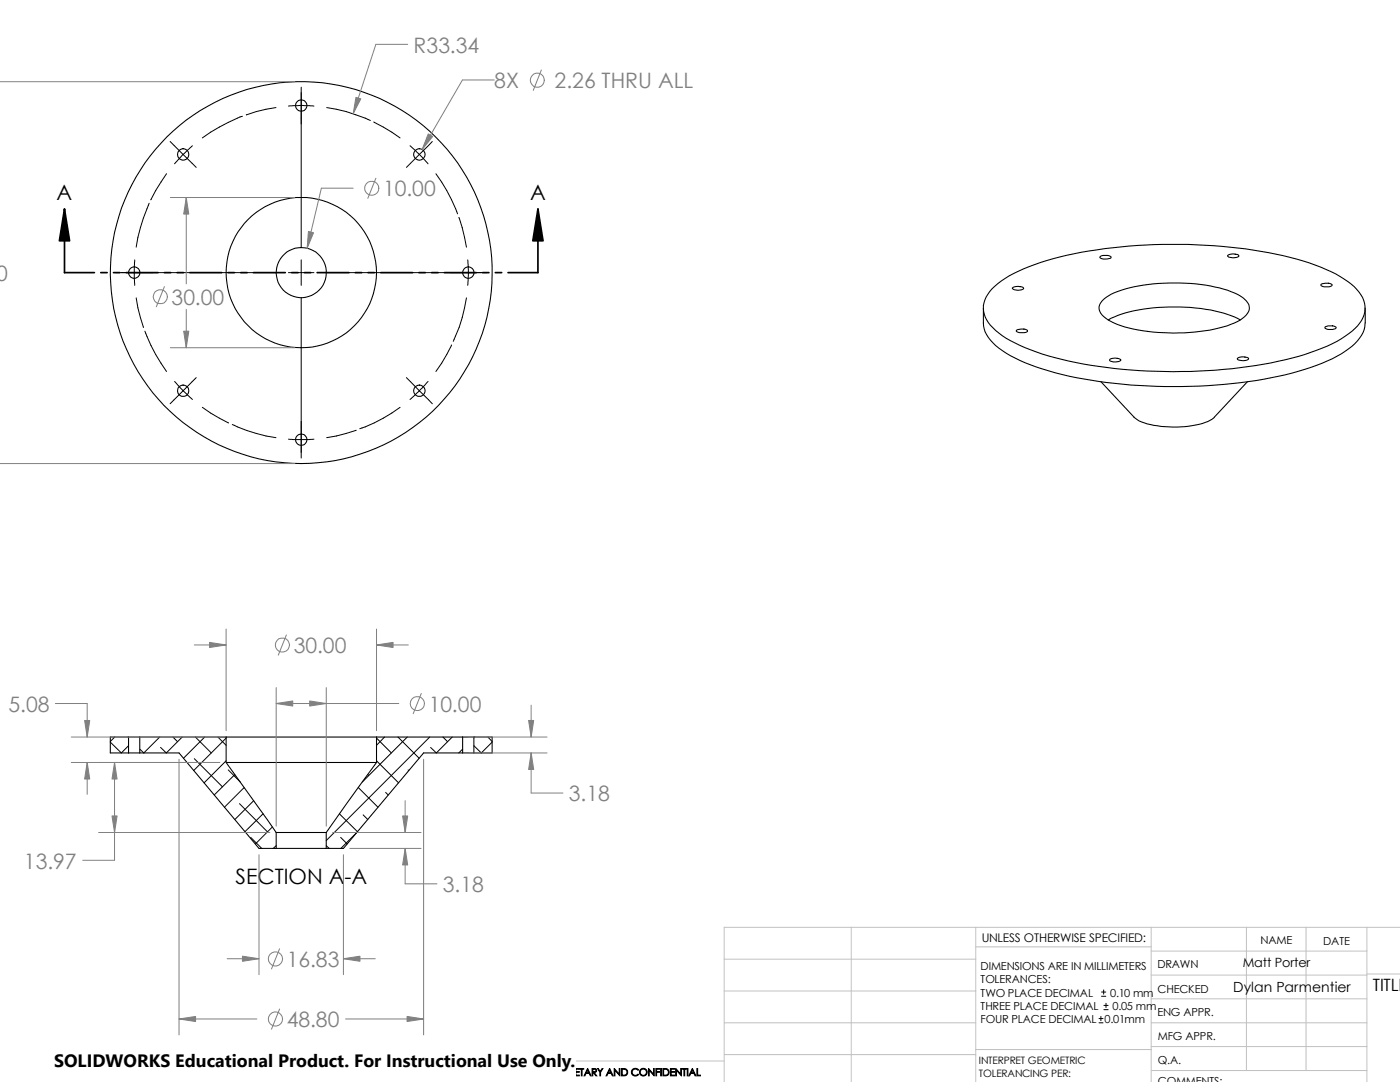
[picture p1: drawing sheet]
<svg xmlns="http://www.w3.org/2000/svg" width="279mm" height="216mm" viewBox="0 0 279 216" stroke-linecap="round" stroke-linejoin="round" font-family="sans-serif">
<g fill="none" stroke="#c0c0c0" stroke-width=".2">
<path d="M144.5 197.7h50.2M144.5 191.4h50.2M169.9 185v30.9M194.7 185v30.9M194.7 188.9h35M229.7 185v30.9M229.7 199.3h43.1M229.7 194.6h43.1M229.7 189.8h43.1M248.8 185v28.6M260.6 185v28.6M272.8 185v30.9"/>
<path d="M272.8 194.4h6.6M279.4 185h-134.9v30.9M144.5 210.4h50.2M144.5 204.1h50.2M144.5 211.7h-41.5v4.2M194.7 209.4h35.1M229.7 204.1h43.1M229.7 208.8h43.1M229.8 213.6h43"/>
</g>
<g fill="none" stroke="#000" stroke-width=".2">
<path d="M60.1 17.4v31.9M33.2 34.7l-2.1 3.3-1 1.9M34 28.2l2.5 2.6M36.5 30.8l-1.7 1.9M36.5 30.8l2.7 2.6M38.4 29.1l-1.9 1.7M48.4 23.2a34.9 34.9 0 0 0-8 4.3M55.1 21.5a28.4 28.4 0 0 0-6 1.4M57.6 21.2l2.2-.2 2.9 .2M65.2 21.5a35.2 35.2 0 0 1 8.7 2.5M74.6 24.3l3.6 2.1 1.6 1.1M81.8 29.1l1.9 1.7"/>
<path d="M83.7 30.8l1.7 1.9M83.7 30.8l-2.6 2.6M86.3 28.2l-2.6 2.6M87 34.7a32.6 32.6 0 0 1 4.3 8M23.1 54.4h31.9M26.9 51.9v5M27.2 59.4l.3 2 1.1 3.9M29.8 40.6l-.2 .4a33.7 33.7 0 0 0-2.4 8.3M57.6 54.4h5.1M60.1 51.9v5M60.1 59.5v31.9M65.2 54.4h31.9"/>
<path d="M91.6 43.4a28.5 28.5 0 0 1 1.5 5.9M93.1 59.4a29.5 29.5 0 0 1-2.6 8.7M93.3 51.9l.2 1.9-.2 3.1M28.9 66.1a33.6 33.6 0 0 0 4.3 8M34.8 76.1l1.7 1.9 1.9 1.7M39.2 75.4l-5.2 5.2M81.1 75.4l2.6 2.6M83.7 78l-1.9 1.7M83.7 78l2.6 2.6M85.4 76.1l-1.7 1.9M90.1 68.8a27.2 27.2 0 0 1-3.1 5.3M40.4 81.3l1.6 1.1 3.6 2"/>
<path d="M46.4 84.7l.4 .2a28.8 28.8 0 0 0 8.3 2.4M57.6 87.6h5.1M71.1 85.9l-4 1.1-1.9 .3M79.8 81.3a29.1 29.1 0 0 1-8 4.3M22 148.1l2.2 2.1 1.5-1.4M22.9 147.1l-.9 .9M25.5 147.1l.2 .1M31.9 147.1l-3.2 3.1-.8-.7M34.5 147.1l.9 .9M36.4 147.1l-3.2 3.1-1.2-1.1M38.8 151.4l5.6 5.6M39 147.1l3.2 3.1"/>
<path d="M40.9 147.1l-4.3 4.2M43.5 147.1l1.6 1.6M45.1 147.3l-6.4 6.5M45.1 151.8l-4.4 4.4M45.6 153.6l2.4 2.4M46.9 154.6l-4.1 4M48.7 157.1l-3.9 4M50.6 159.8l-3.7 3.7M71.5 157.1l3.9 4M73.4 154.6l.2 .1M75.1 151.8l4.4 4.4M75.1 147.3l3 2.9"/>
<path d="M76.8 147.1l-1.7 1.6M77 158.1l.5 .5M79.4 147.1l4.3 4.2M81.3 147.1l-9 8.9M81.4 153.6l.2 .2M85.8 147.1l-20.7 20.6M88.4 147.1l.9 .9M90.3 147.1l-3.2 3.1-1.2-1.1M92.3 149.5l-.7 .7M94.7 147.1l-.1 .1M97.4 147.1l.8 .9M98.2 148.1l-2.1 2.1-1.5-1.4"/>
<path d="M47.8 160.4l5.6 5.6M50 167.1l2.2 2.2M52.5 162.4l-3.6 3.5M54.4 165l-3.4 3.4M55.1 168.7l-.6 .6M65.1 168.7l.6 .6M67.7 162.4l3.6 3.5M68 167.1l1.3 1.3M71.3 166l-3.3 3.3M72.5 162.6l.9 .9M219.8 198.8h.9M219.8 198h.9"/>
<path d="M220.3 197.5v.9M219.3 204.1h.8M219.3 203.2h.8M219.7 202.8v.9M220.3 201.5h.8M220.3 200.6h.8M220.7 200.2v.8"/>
</g>
<g fill="none" stroke="#000" stroke-width=".21">
<path d="M198 57.6a25.6 25.6 0 0 1 10.9-5.6 99.5 99.5 0 0 1 36.5-2.7 61.3 61.3 0 0 1 21.2 5.4 12.6 12.6 0 0 1 5.3 4.7 5 5 0 0 1-1.5 6.1 22.5 22.5 0 0 1-8.8 4.8 90 90 0 0 1-29.1 3.8 81.3 81.3 0 0 1-26.8-4.3 18.9 18.9 0 0 1-8-4.9 5 5 0 0 1 .3-7.3zM202 57.5a2.1 2.1 0 0 1 2.3-.1v.2a1.88 1.88 0 0 1-2.3-.1zM219.6 51.2a2.1 2.1 0 0 1 2.1 .2 1.91 1.91 0 0 1-2.2-.1zM245 51a2 2 0 0 1 2.2 0 1.36 1.36 0 0 1-1.8 .4zM263.7 56.7a2.48 2.48 0 0 1 2.2 .1v.1a2 2 0 0 1-2.3 0zM196.3 61.5v2.9a6.5 6.5 0 0 0 3 5.1 34.3 34.3 0 0 0 12.6 5.2 105 105 0 0 0 45.9-.2 32.5 32.5 0 0 0 12-5.4 6.4 6.4 0 0 0 2.7-4.7v-2.9M202.9 65.9a2.4 2.4 0 0 1 2.2 .1v.1a2 2 0 0 1-2.3-.1zM219.7 76.2l6.6 7a7.7 7.7 0 0 0 4.7 1.8 19.2 19.2 0 0 0 10.5-1.1l.7-.5 6.8-7.2M220 60a12 12 0 0 1 6.3-2.8 40.6 40.6 0 0 1 18.7 .7 7.2 7.2 0 0 1 4.2 2.8 2.36 2.36 0 0 1-1.3 2.8 22 22 0 0 1-10.5 2.8 34.8 34.8 0 0 1-15.1-1.9 4.2 4.2 0 0 1-3-3l.2-.7zM221.2 63.8a27.1 27.1 0 0 1 13.2-2.5 27.9 27.9 0 0 1 13.1 2.5M221.5 71.7a1.94 1.94 0 0 1 2.2 .2 2.1 2.1 0 0 1-2.3 0zM246.9 71.5a2.08 2.08 0 0 1 2.3 0 1.16 1.16 0 0 1-1.6 .4l-.6-.1z"/>
<path d="M264.5 65.2a2.16 2.16 0 0 1 2.2 .2 1.91 1.91 0 0 1-2.3 0zM25.7 147.1h-3.7v3.1h3.7M25.7 147.1v3.1M25.7 150.2h2.2M25.7 147.1h2.2M27.9 150.2h7.8l16 19.1h3.4M27.9 147.1v3.1M27.9 147.1h17.2M45.1 147.1v5l10 14M45.1 147.1h30M45.2 152.1h29.9M75.1 152.1l-10 14"/>
<path d="M75.1 147.1h17.2M75.1 147.1v5M92.3 150.2h-7.8l-16 19.1h-3.4M92.3 147.1v3.1M92.3 150.2h2.3M92.3 147.1h2.3M94.6 147.1h3.6v3.1h-3.6M94.6 147.1v3.1M55.1 166.1v3.2M55.1 166.1h10M55.1 169.3h10M65.1 166.1v3.2"/>
<circle cx="36.6" cy="30.8" r="1.14"/>
<circle cx="60.1" cy="21.1" r="1.13"/>
<circle cx="83.7" cy="30.8" r="1.13"/>
<circle cx="26.8" cy="54.4" r="1.13"/>
<circle cx="60.1" cy="54.4" r="15"/>
<circle cx="60.1" cy="54.4" r="5"/>
<circle cx="60.1" cy="54.4" r="38.1"/>
<circle cx="93.5" cy="54.4" r="1.13"/>
<circle cx="36.6" cy="78" r="1.14"/>
<circle cx="83.7" cy="78" r="1.13"/>
<circle cx="60.1" cy="87.7" r="1.13"/>
</g>
<g fill="none" stroke="#808080" stroke-width=".2">
<path d="M0 16.3h58.8M81.4 8.8h-6.4l-4.5 13.9M98.6 16h-6.3l-8.1 13.8M108 14l-1.6 4M34 39.4h24.8M37.2 39.4v17.2M70.5 37.5h-6.4l-2.8 12M75 35.6l-1.6 4M32.8 57.2l-1.6 4M34 69.4h24.8M37.2 61.7v7.7M0 92.5h58.8"/>
<path d="M38.8 128.7h6.3M45.1 125.5v20.3M55.1 137.2v27.6M57.1 126.7l-1.6 4M65.1 137.2v27.6M75.1 125.5v20.3M75.1 128.7h6.4M84.1 138.4l-1.6 4M11 140.4h6.4v6.7M14.2 147.1h29.7M14.2 152.1h29.7M17.4 152.1v6.4"/>
<path d="M22.9 152.1v19.6h-6.4M35.7 151.5v55M55.1 140.4h24.5M80.9 159.8v6.3M84.5 151.5v55M93.6 150.2h15.6M93.6 147.1h15.6M106 140.7v6.4M106 150.2v8h6.4M19.7 166.1h34.1M51.7 170.6v23.9M66.4 166.1h17.6"/>
<path d="M68.5 170.6v23.9M69.8 169.3h14.2M80.9 169.3v7.1h6.3M45.3 191.3h6.4M55.8 189.3l-1.6 4M68.5 191.3h6.4M35.7 203.3h15.6M55.8 201.3l-1.6 4.1M69 203.3h15.5"/>
<circle cx="107.2" cy="16" r="1.41"/>
<circle cx="74.2" cy="37.5" r="1.41"/>
<circle cx="32" cy="59.2" r="1.41"/>
<circle cx="56.4" cy="128.7" r="1.43"/>
<circle cx="83.3" cy="140.4" r="1.41"/>
<circle cx="55" cy="191.3" r="1.41"/>
<circle cx="55" cy="203.3" r="1.41"/>
</g>
<g fill="#808080" stroke="#808080" stroke-width=".2">
<path d="M85.5 26.7l.9 .5-2.2 2.6z"/>
<path d="M71 19.4l1 .3-1.5 3z"/>
<path d="M61.6 46.2l1 .2-1.3 3.1z"/>
<path d="M37.2 39.4l.5 3.3h-1z"/>
<path d="M36.7 66.1h1l-.5 3.3z"/>
<path d="M80.3 162.8h1.1l-.5 3.3z"/>
<path d="M80.9 169.3l.5 3.3h-1.1z"/>
<path d="M105.5 143.8h1l-.5 3.3z"/>
<path d="M106 150.2l.5 3.3h-1z"/>
<path d="M68.5 191.3l3.3-.5v1z"/>
<path d="M48.4 190.8l3.3 .5-3.3 .5z"/>
<path d="M81.2 202.8l3.3 .5-3.3 .5z"/>
<path d="M35.7 203.3l3.3-.5v1z"/>
<path d="M41.8 128.2l3.3 .5-3.3 .5z"/>
<path d="M75.1 128.7l3.3-.5v1z"/>
<path d="M17.4 152.1l.5 3.3h-1z"/>
<path d="M16.9 143.8h1l-.5 3.3z"/>
<path d="M22.4 162.8h1l-.5 3.3z"/>
<path d="M22.9 152.1l.5 3.3h-1z"/>
<path d="M55.1 140.4l3.3-.5v1z"/>
<path d="M61.8 139.9l3.3 .5-3.3 .5z"/>
</g>
<path d="M12.9 41.7l1 6.3h-2zM107.4 41.7l1 6.3h-2.1z" fill="#000" stroke="#000" stroke-width=".34"/>
<g fill="none" stroke="#000" stroke-width=".34">
<path d="M12.9 41.7v12.7h5.9M20.1 54.4h1.3M22.6 54.4h1.3M25.2 54.4h6.3M32.8 54.4h1.3M35.3 54.4h1.3M37.9 54.4h6.3M45.5 54.4h1.3M48 54.4h1.3M50.6 54.4h6.3M58.2 54.4h1.3M60.7 54.4h1.3"/>
<path d="M63.3 54.4h6.3M70.9 54.4h1.3M73.4 54.4h1.3M76 54.4h6.3M83.6 54.4h1.3M86.1 54.4h1.3M88.7 54.4h6.3M96.3 54.4h1.3M98.8 54.4h1.3M107.4 41.7v12.7h-6"/>
</g>
<path d="M10.8 209.2h104.1v6.7h-104.1z" fill="#fff"/>
<g font-size="4.2" fill="#808080">
<text x="82.5" y="10.5">R33.34</text>
<text x="98.6" y="17.6">8X</text>
<text x="110.7" y="17.6">2.26 THRU ALL</text>
<text x="76.5" y="39.2">10.00</text>
<text x="-.6" y="56">0</text>
<text x="34.2" y="60.8">30.00</text>
<text x="58.6" y="130.3">30.00</text>
<text x="1.7" y="142">5.08</text>
<text x="85.6" y="142">10.00</text>
<text x="113.5" y="159.9">3.18</text>
<text x="4.8" y="173.4">13.97</text>
<text x="88.4" y="178.1">3.18</text>
<text x="57.2" y="193">16.83</text>
<text x="57.2" y="205">48.80</text>
</g>
<g font-size="4.2">
<text x="11.3" y="40">A</text>
<text x="105.8" y="40">A</text>
<text x="47" y="176.4">SECTION A-A</text>
</g>
<text font-size="3.6" x="10.8" y="213">SOLIDWORKS Educational Product. For Instructional Use Only.</text>
<text font-size="3.4" x="274" y="197.8">TITLE</text>
<text font-size="2.8" x="246.1" y="197.9">Dylan Parmentier</text>
<text font-size="2.5" x="248" y="193">Matt Porter</text>
<text font-size="2.4" x="195.9" y="187.9">UNLESS OTHERWISE SPECIFIED:</text>
<g font-size="2.2">
<text x="251.6" y="188.4">NAME</text>
<text x="264.1" y="188.5">DATE</text>
<text x="195.7" y="193.5">DIMENSIONS ARE IN MILLIMETERS</text>
<text x="195.7" y="196.2">TOLERANCES:</text>
<text x="231" y="193.2">DRAWN</text>
<text x="195.7" y="201.5">THREE PLACE DECIMAL</text>
<text x="195.7" y="198.8">TWO PLACE DECIMAL</text>
<text x="221.5" y="198.8">0.10 mm</text>
<text x="222" y="201.5">0.05 mm</text>
<text x="231" y="202.7">ENG APPR.</text>
<text x="231" y="198.1">CHECKED</text>
<text x="195.7" y="204.1">FOUR PLACE DECIMAL</text>
<text x="220.4" y="204.1">0.01mm</text>
<text x="231.1" y="207.5">MFG APPR.</text>
<text x="231.1" y="212.2">Q.A.</text>
<text x="231.1" y="216.4">COMMENTS:</text>
</g>
<g font-size="2">
<text x="107.7" y="214.7">PROPRIETARY AND CONFIDENTIAL</text>
<text x="195.4" y="212.3">INTERPRET GEOMETRIC</text>
<text x="195.4" y="214.9">TOLERANCING PER:</text>
</g>
</svg>
